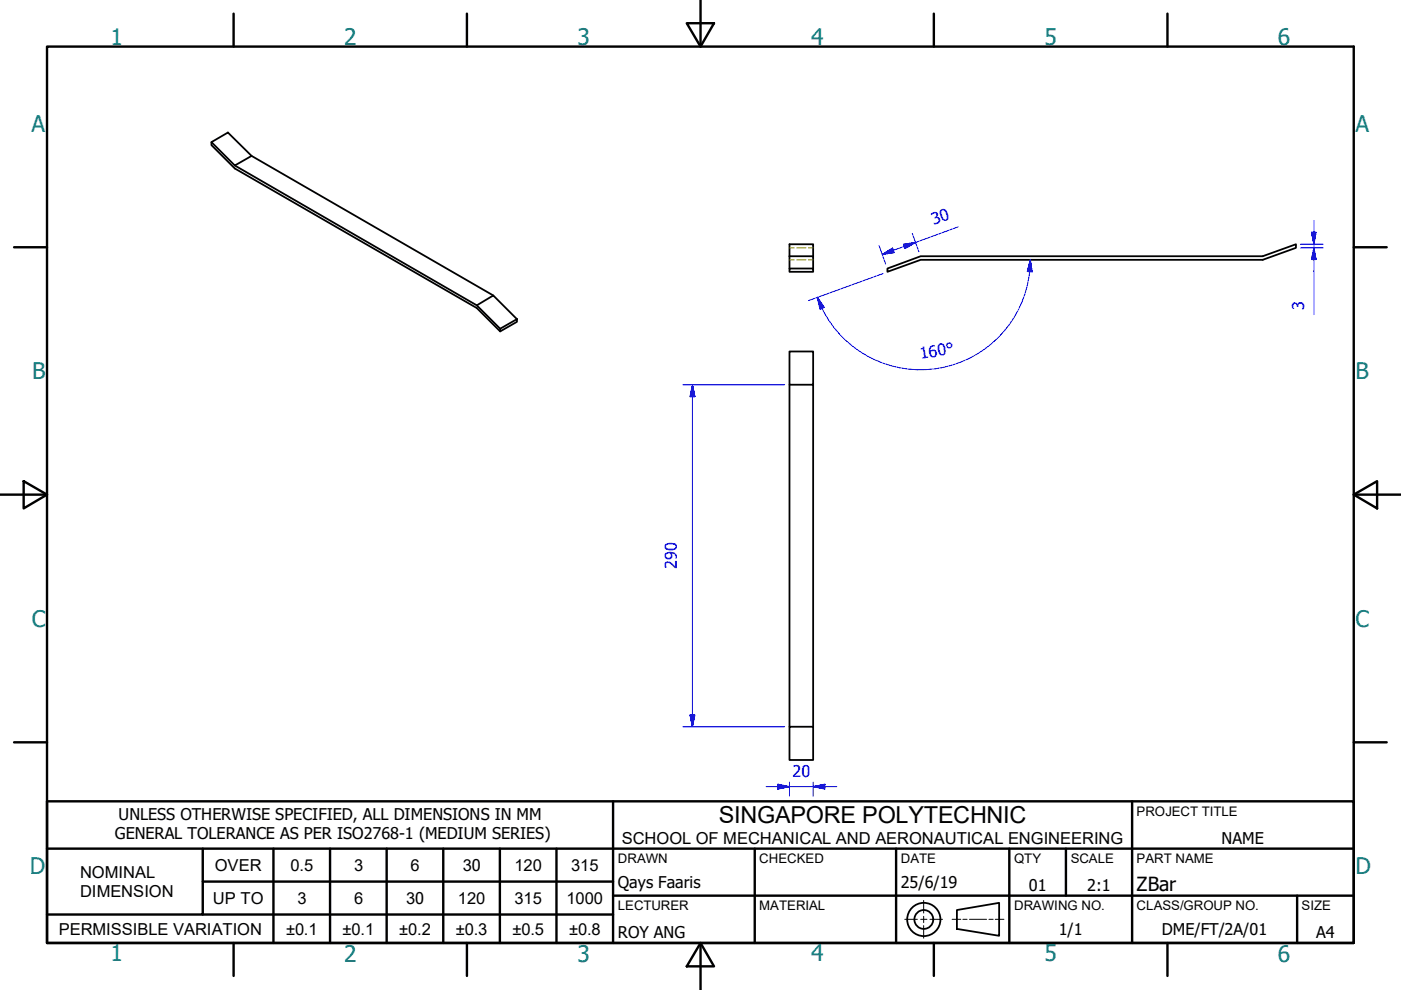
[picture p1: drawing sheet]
<svg xmlns="http://www.w3.org/2000/svg" width="297mm" height="210mm" viewBox="0 0 297 210" stroke-linecap="round" stroke-linejoin="round" font-family="sans-serif">
<!-- layer: 1 Visible (ISO) -->
<g fill="none" stroke="#000" stroke-width=".38">
<path d="M44.8 30.1l3.5-2 5 5-3.5 2zM44.8 30.1v.7l5 4.9 51.3 29.6 4.9 5M49.8 35.1l51.3 29.6M53.3 33.1l51.3 29.5M167.4 56.9h5v.7h-5zM167.4 54.3h5v2.6M172.4 54.3v-2.5h-5v5.1M188.2 56.9l7-2.6h72.5l7.1-2.5v.7l-7.1 2.6h-72.5l-7 2.5zM101.1 64.7l3.5-2.1 5 5.1M101.1 64.7l4.9 5M106 69.7l3.6-2v.5l-3.6 2.1zM167.4 81.6v72.5"/>
<path d="M172.4 81.6h-5v-7.1h5v79.6M167.4 154.1h5v7h-5zM202.9 192.9l8.9-1.5v7l-8.9-1.5z"/>
<circle cx="195.9" cy="194.9" r="3.5"/>
<circle cx="195.9" cy="194.9" r="2"/>
</g>
<!-- layer: 3a Hidden (ISO) -->
<path d="M167.4 52.5h1M167.4 55.1h1M168.9 52.5h2M168.9 55.1h2M171.4 52.5h1M171.4 55.1h1" fill="none" stroke="#808000" stroke-width=".21"/>
<!-- layer: Border (ISO) -->
<g fill="none" stroke="#000" stroke-width=".51">
<path d="M148.5 -.1v10M10 9.9h277v190h-277zM49.5 2.9v7M99 2.9v7M145.6 4.9h5.8l-2.9 5zM198 2.9v7M247.5 2.9v7M3 52.4h7M287 52.4h7M0 104.9h10M5 102l5 2.9-5 2.9zM287 104.9l5-2.9v5.8z"/>
<path d="M287 104.9h10M3 157.4h7M287 157.4h7M49.5 199.9v7M99 199.9v7M148.5 199.9l2.9 5h-5.8zM148.5 199.9v10M198 199.9v7M247.5 199.9v7"/>
</g>
<!-- layer: Title (ISO) -->
<g fill="none" stroke="#000" stroke-width=".51">
<path d="M10 169.9h277v30h-277zM10 179.9h277M43 179.9v14h-33M58 179.9v20M70 179.9v20M82 179.9v20M94 179.9v20M106 179.9v20M118 179.9v20M130 169.9v30M160 179.9v20M190 179.9v20"/>
<path d="M214 179.9v20M226 179.9v10M240 169.9v30M43 193.9h87M43 186.9h87M130 189.9h157M275 189.9v10"/>
</g>
<!-- layer: 3 Work Axis (ISO) -->
<path d="M191.8 194.9h2.7M195.2 194.9h1.3M195.8 190.9v2.7M195.8 194.3v1.3M195.8 196.3v2.6M197.2 194.9h2.6M201.9 194.9h1.8M204.2 194.9h.8M205.5 194.9h3.7M209.7 194.9h.9M211 194.9h1.9" fill="none" stroke="#000" stroke-width=".21"/>
<!-- layer: Dimension (ISO) -->
<g fill="none" stroke="#00f" stroke-width=".21">
<path d="M186.4 52l1.4 4M187.1 53.9l2.1-1.3 .3 1zM187.2 58l-15.8 5.7M191.6 51.8l2.5-.4-2.2 1.3zM193.4 49.5l1.4 3.9M203.1 48.1l-16 5.8M218.3 57.6a23.3 23.3 0 0 1-19.1 20.4 23.3 23.3 0 0 1-24.9-12.6M218.4 55.1l.4 2.5h-1zM218.4 55.1l-.1 2.5M275.7 51.8h4.8M275.7 52.5h4.8M278.1 49.2h.9l-.4 2.6z"/>
<path d="M278.6 52.5l.4 2.5h-.9zM278.6 46.8v19.9M173.3 63l1.5 2.2-.9 .4zM173.3 63l1 2.4M144.8 81.6h21.6M146.8 81.6l.5 2.5h-1zM146.8 81.6v72.5M144.8 154.1h21.6M146.3 151.6h1l-.5 2.5zM162.4 166.8h15M164.9 166.3l2.5 .5-2.5 .5zM167.4 165.8v3"/>
<path d="M172.4 166.8l2.5-.5v1zM172.4 165.8v3"/>
</g>
<g fill="#00f" stroke="#00f" stroke-width=".21">
<path d="M146.8 81.6l.5 2.5z"/>
<path d="M146.8 81.6l.5 2.5h-1z"/>
<path d="M146.3 151.6l.5 2.5z"/>
<path d="M146.3 151.6h1l-.5 2.5z"/>
<path d="M164.9 167.3l2.5-.5z"/>
<path d="M164.9 166.3l2.5 .5-2.5 .5z"/>
<path d="M172.4 166.8l2.5-.5z"/>
<path d="M172.4 166.8l2.5-.5v1z"/>
<path d="M278.6 52.5l.4 2.5z"/>
<path d="M278.6 52.5l.4 2.5h-.9z"/>
<path d="M278.1 49.2l.5 2.6z"/>
<path d="M278.1 49.2h.9l-.4 2.6z"/>
<path d="M218.4 55.1l.4 2.5z"/>
<path d="M218.4 55.1l.4 2.5h-1z"/>
<path d="M173.3 63l1.5 2.2z"/>
<path d="M173.3 63l1.5 2.2-.9 .4z"/>
<path d="M191.9 52.7l2.2-1.3z"/>
<path d="M191.6 51.8l2.5-.4-2.2 1.3z"/>
<path d="M187.1 53.9l2.1-1.3z"/>
<path d="M187.1 53.9l2.1-1.3 .3 1z"/>
</g>
<text font-size="5" x="152.4" y="174.5">SINGAPORE POLYTECHNIC</text>
<g font-size="4.8" fill="#008080">
<text x="23.4" y="9.5">1</text>
<text x="73" y="9.5">2</text>
<text x="122.4" y="9.5">3</text>
<text x="172" y="9.5">4</text>
<text x="221.4" y="9.5">5</text>
<text x="271" y="9.5">6</text>
<text x="6.7" y="27.9">A</text>
<text x="287.4" y="27.9">A</text>
<text x="6.8" y="80.4">B</text>
<text x="287.4" y="80.4">B</text>
<text x="6.7" y="132.9">C</text>
<text x="287.4" y="132.9">C</text>
<text x="6.3" y="185.4">D</text>
<text x="287.4" y="185.4">D</text>
<text x="23.4" y="203.8">1</text>
<text x="73" y="203.9">2</text>
<text x="122.4" y="203.9">3</text>
<text x="172" y="203.8">4</text>
<text x="221.4" y="203.8">5</text>
<text x="271" y="203.9">6</text>
</g>
<text font-size="4.1" x="241" y="188.8">ZBar</text>
<g font-size="3.5">
<text x="131.8" y="178.9">SCHOOL OF MECHANICAL AND AERONAUTICAL ENGINEERING</text>
<text x="45.5" y="184.6">OVER</text>
<text x="61.6" y="184.6">0.5</text>
<text x="75.1" y="184.6">3</text>
<text x="87.1" y="184.6">6</text>
<text x="98.1" y="184.6">30</text>
<text x="109.1" y="184.6">120</text>
<text x="121.1" y="184.6">315</text>
<text x="17" y="186.2">NOMINAL</text>
<text x="17" y="190.1">DIMENSION</text>
<text x="45.1" y="191.7">UP TO</text>
<text x="63.1" y="191.6">3</text>
<text x="75.1" y="191.6">6</text>
<text x="86.1" y="191.7">30</text>
<text x="97.1" y="191.6">120</text>
<text x="109.1" y="191.6">315</text>
<text x="120.1" y="191.6">1000</text>
<text x="12.4" y="198.2">PERMISSIBLE VARIATION</text>
<text x="60.6" y="198.2">±0.1</text>
<text x="72.6" y="198.2">±0.1</text>
<text x="84.6" y="198.2">±0.2</text>
<text x="96.6" y="198.2">±0.3</text>
<text x="108.6" y="198.2">±0.5</text>
<text x="120.6" y="198.2">±0.8</text>
</g>
<g font-size="3.4" fill="#00f">
<text x="198" y="47.8" transform="rotate(-20 198 47.8)">30</text>
<text x="276.5" y="65.7" transform="rotate(-90 276.5 65.7)">3</text>
<text x="195.2" y="76.2" transform="rotate(-10 195.2 76.2)">160°</text>
<text x="143.5" y="120.6" transform="rotate(-90 143.5 120.6)">290</text>
<text x="168" y="164.8">20</text>
</g>
<g font-size="3.4">
<text x="25.1" y="173.8">UNLESS OTHERWISE SPECIFIED, ALL DIMENSIONS IN MM</text>
<text x="24.3" y="177.9">GENERAL TOLERANCE AS PER ISO2768-1 (MEDIUM SERIES)</text>
<text x="259" y="178.9">NAME</text>
<text x="131" y="188.2">Qays Faaris</text>
<text x="191" y="188.4">25/6/19</text>
<text x="218.1" y="188.8">01</text>
<text x="230.5" y="188.9">2:1</text>
<text x="131" y="198.9">ROY ANG</text>
<text x="224.5" y="198.3">1/1</text>
<text x="246.3" y="198.3">DME/FT/2A/01</text>
<text x="279" y="198.9">A4</text>
</g>
<g font-size="2.8">
<text x="241" y="172.9">PROJECT TITLE</text>
<text x="131" y="182.9">DRAWN</text>
<text x="161" y="182.9">CHECKED</text>
<text x="191" y="182.9">DATE</text>
<text x="215" y="182.9">QTY</text>
<text x="227" y="182.9">SCALE</text>
<text x="241" y="182.9">PART NAME</text>
<text x="131" y="192.9">LECTURER</text>
<text x="161" y="192.9">MATERIAL</text>
<text x="215" y="192.9">DRAWING NO.</text>
<text x="241" y="192.9">CLASS/GROUP NO.</text>
<text x="276" y="192.9">SIZE</text>
</g>
</svg>
